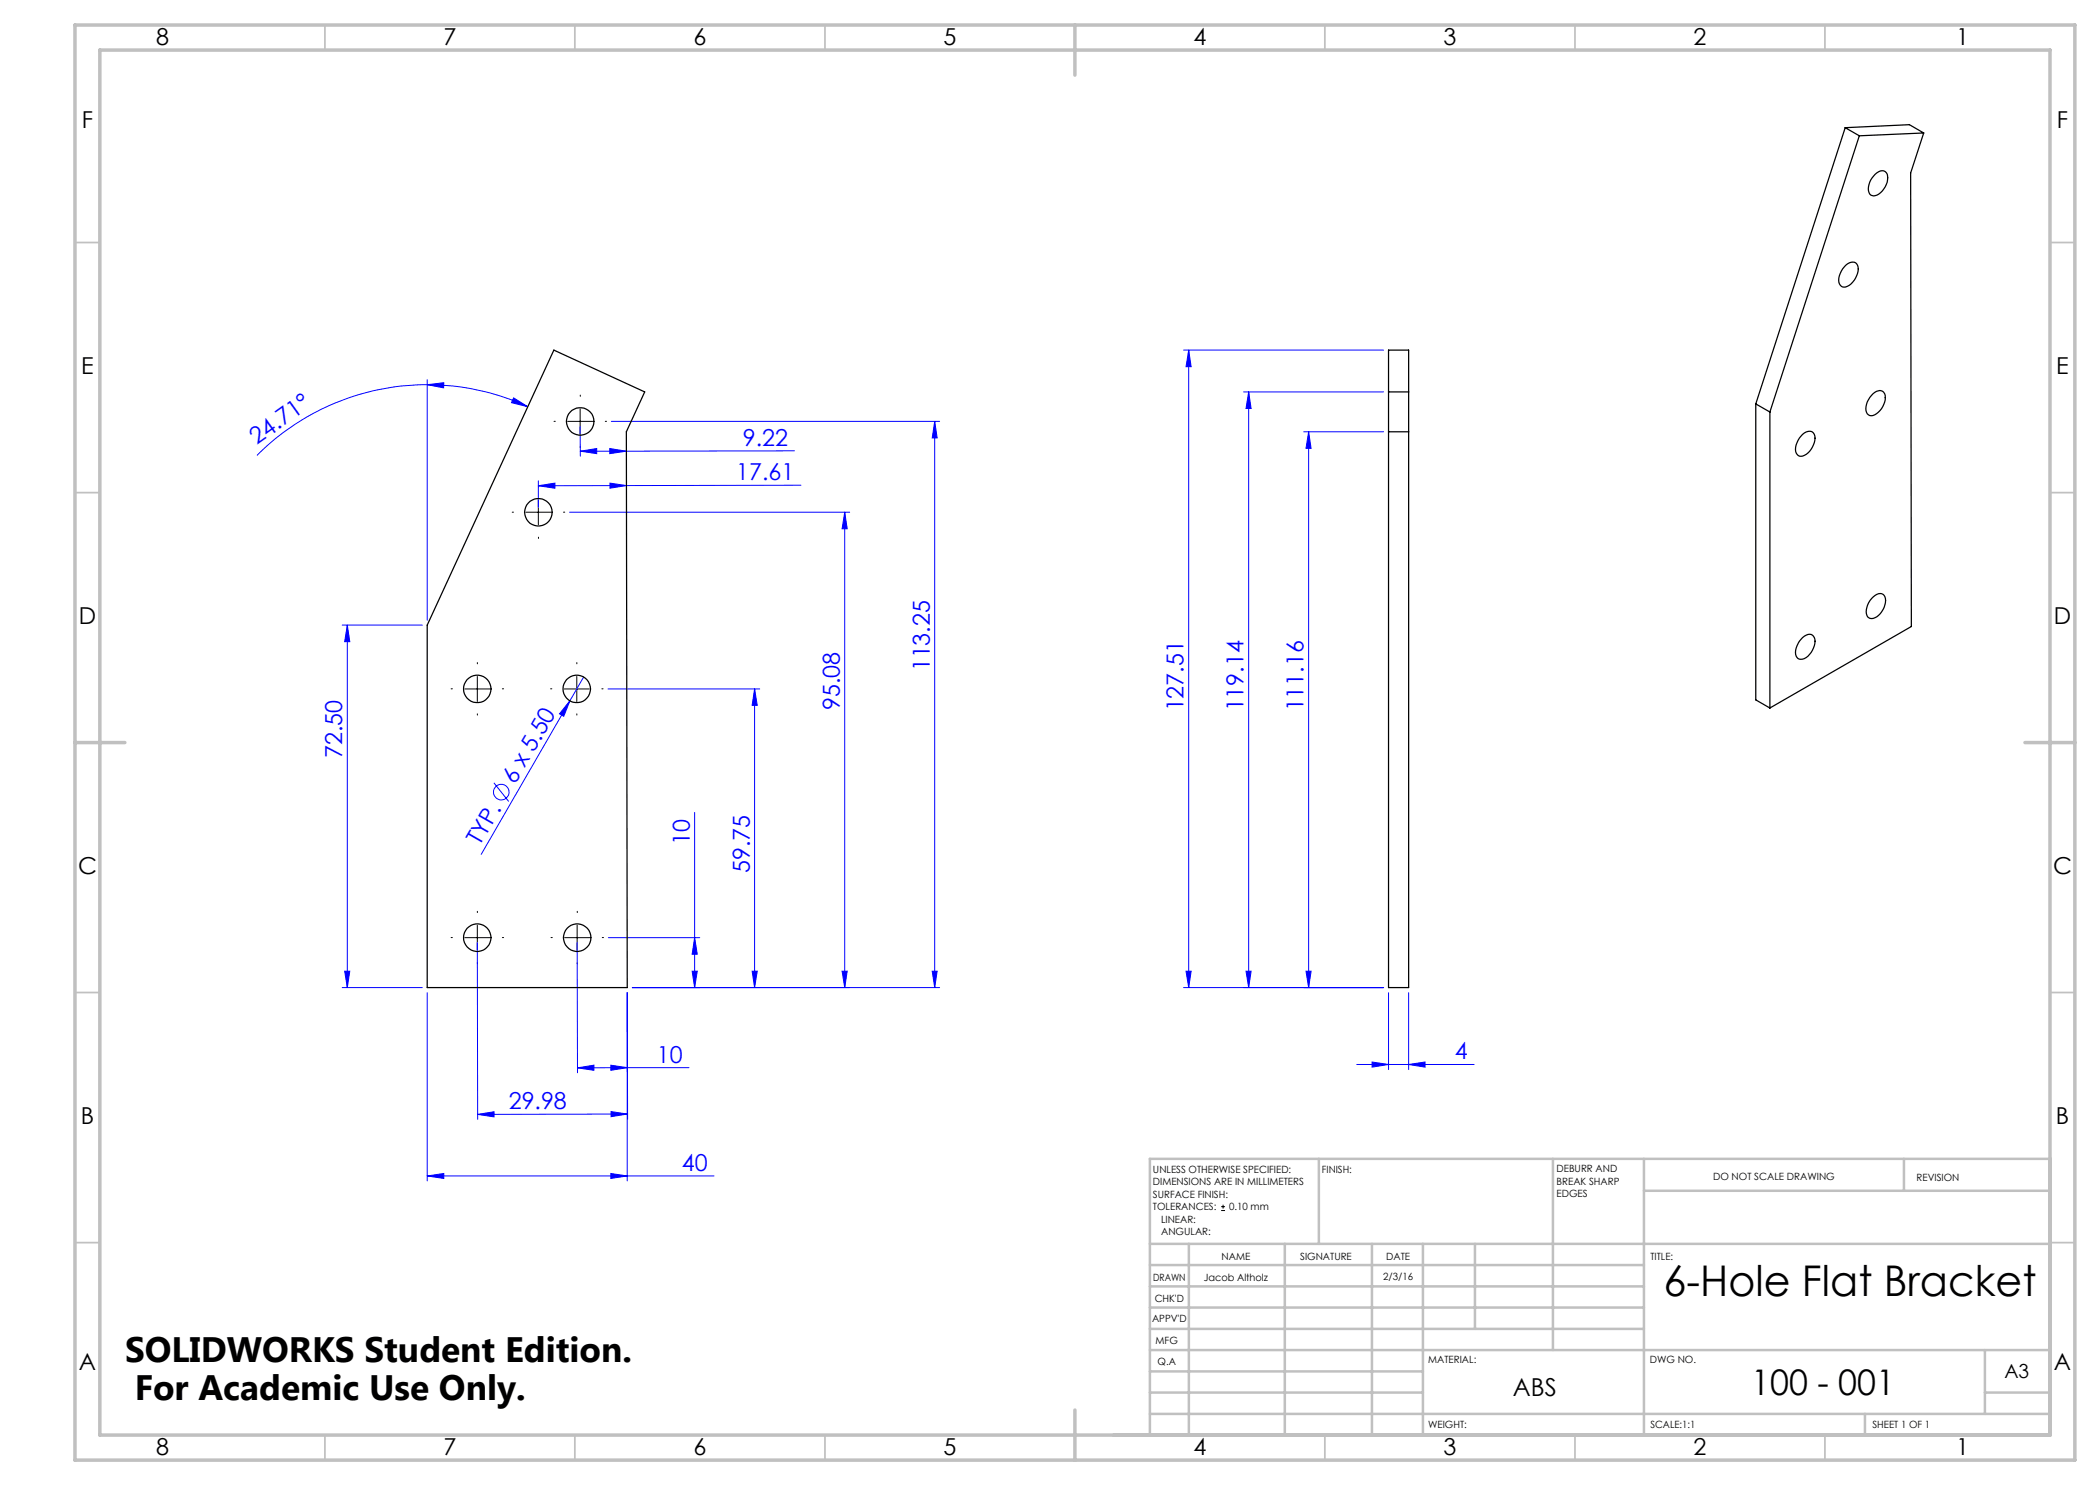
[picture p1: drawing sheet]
<svg xmlns="http://www.w3.org/2000/svg" width="420mm" height="297mm" viewBox="0 0 420 297" stroke-linecap="round" stroke-linejoin="round" font-family="sans-serif">
<g fill="none" stroke="#00f" stroke-width=".2">
<path d="M85.4 75.9v48.1M85.4 76.9l3.4-.4-.1 1.1zM85.4 76.9a48.5 48.5 0 0 1 20.2 4.4M85.4 76.9a48 48 0 0 0-34 14.2M102.7 79.6l2.9 1.7-3.3-.8zM236.7 70h40M237.7 70l.5 3.3h-1zM237.7 70v127.5M248.7 78.4h28M249.7 78.4l.5 3.3h-1zM249.7 78.4v119.1M107.7 96.2v5.3"/>
<path d="M107.7 97.2l3.3-.6v1zM116 85.3l.1 5.9M116.1 90.2h9.2M116.1 90.2l3.2-.5v1zM122 89.7l3.3 .5-3.3 .5zM122 96.6l3.3 .5-3.3 .5zM122.3 84.3h65.6M125.3 97.1l-17.6 .1M158.9 90.2h-33.6M160.2 97l-34.9 .1M186.9 84.3l.5 3.3h-1zM186.9 84.3v113.2"/>
<path d="M260.7 86.4h16M261.7 86.4l.5 3.3h-1zM261.7 86.4v111.1M113.9 102.4h56M168.9 102.4l.5 3.4h-1zM168.9 102.4v95.1M68.4 125h16.1M69.5 125l.5 3.3h-1.1zM69.5 125v72.5M116.7 135.4l-20.5 35.5M121.6 137.8h30.3M150.9 137.8l.5 3.3h-1z"/>
<path d="M150.9 137.8v59.7M98.8 156.6l2.9 3.7M114 140.2l-1.3 3.1-.8-.5zM138.9 162.5v35M68.4 197.5h16.1M68.9 194.2h1.1l-.5 3.3zM85.4 198.5v37.7M95.5 188.5v35.4M115.4 188.5l.1 26.1M121.7 187.5h18.2M125.4 198.5v37.7M125.4 198.5l.1 25.3"/>
<path d="M125.4 198.5l.1 16.1M126.5 197.5h61.4M138.4 194.2h1.1l-.6 3.3zM138.9 187.5l.6 3.3h-1.1zM150.4 194.2h1l-.5 3.3zM168.4 194.2h1l-.5 3.3zM186.4 194.2h1l-.5 3.3zM236.7 197.5h40M237.2 194.2h1l-.5 3.3zM249.2 194.2h1l-.5 3.3zM261.2 194.2h1l-.5 3.3zM277.7 198.5v15.4"/>
<path d="M281.7 198.5v15.4M115.5 213.6l3.3-.6v1.1zM122.2 213l3.3 .5-3.3 .6zM137.8 213.5l-22.3 .1M271.4 212.9h23.4M274.4 212.4l3.3 .5-3.3 .5zM281.7 212.9l3.3-.5v1zM85.4 235.2l3.4-.5v1zM85.4 235.2h57.4M95.5 222.9l3.3-.5v1zM122.2 234.7l3.2 .5-3.2 .5zM122.2 222.3l3.3 .5-3.3 .5z"/>
<path d="M125.5 222.8l-30 .1"/>
<circle cx="100.3" cy="158.4" r="1.56"/>
</g>
<g fill="none" stroke="#000" stroke-width=".2">
<path d="M107.7 99.9v5M113.5 84.3h5M116 81.8v5M105.2 102.4h5M93 137.8h5M95.5 135.3v5M112.9 137.8h5M115.4 135.3v5M93 187.5h5M95.5 185v5M112.9 187.5h5M115.4 185v5"/>
<path d="M244.2 242.1h.8M244.2 241.3h.8M244.6 240.9v.8"/>
</g>
<g fill="none" stroke="#000" stroke-width=".2" stroke-dasharray="15.2 1.3 1.3 1.3">
<path d="M116.1 79.3v-.3M107.7 97.4v-.2M111.1 84.3h-.3M116.1 89.3v.2M121.1 84.3h.2M102.7 102.4h-.3M107.7 107.4v.3M112.7 102.4h.2M90.5 137.8h-.3M95.5 132.8v-.3M100.5 137.8h.2M110.4 137.8h-.3"/>
<path d="M115.4 132.8v-.3M120.4 137.8h.2M95.5 142.8v.2M115.4 142.8v.2M90.5 187.5h-.3M95.5 182.5v-.2M95.5 192.5v.3M100.5 187.5h.2M110.5 187.5h-.3M115.5 182.5v-.2M115.5 192.5v.3M120.5 187.5h.2"/>
</g>
<g fill="none" stroke="#c0c0c0" stroke-width=".35">
<path d="M65 5v5M115 5v5M165 5v5M265 5v5M315 5v5M365 5v5M15 48.5h5M410 48.5h5M15 98.5h5M410 98.5h5M15 198.5h5M410 198.5h5"/>
<path d="M15 248.5h5M410 248.5h5M65 287v5M115 287v5M165 287v5M265 287v5M315 287v5M365 287v5"/>
</g>
<g fill="none" stroke="#c0c0c0" stroke-width=".5">
<path d="M263.8 231.8v17M310.6 231.8v38.2M328.8 231.8v55.2M328.8 238.2h81.2M380.8 231.8v6.4M410 231.8h-180v55.2M230 248.8h180M230 257.3h98.8M230 253h98.8M237.8 248.8v38.2M257 248.8v38.2M274.4 248.8v38.2"/>
<path d="M284.6 248.8v38.2M295 248.8v17M230 265.8h98.8M230 261.5h98.8M230 278.5h54.6M230 274.3h54.6M230 270h180M397 278.5h13M397 270v12.8M230 282.8h180M373 282.8v4.2"/>
</g>
<path d="M15 5h400v287h-400zM20 10h390v277h-390zM215 5v10M15 148.5h10M405 148.5h10M215 282v10" fill="none" stroke="#c0c0c0" stroke-width=".7"/>
<g fill="#00f">
<path d="M114 140.2l-1.3 3.1-.8-.5z"/>
<path d="M85.4 235.2l3.4-.5v1zM122.2 234.7l3.2 .5-3.2 .5zM274.4 212.4l3.3 .5-3.3 .5zM281.7 212.9l3.3-.5v1z"/>
<path d="M115.5 213.6l3.3-.6v1.1zM122.2 213l3.3 .5-3.3 .6z"/>
<path d="M122.2 222.3l3.3 .5-3.3 .5zM95.5 222.9l3.3-.5v1zM122 96.6l3.3 .5-3.3 .5zM107.7 97.2l3.3-.6v1zM122 89.7l3.3 .5-3.3 .5zM116.1 90.2l3.2-.5v1z"/>
<path d="M102.7 79.6l2.9 1.7-3.3-.8zM85.4 76.9l3.4-.4-.1 1.1z"/>
<path d="M150.4 194.2h1l-.5 3.3zM150.9 137.8l.5 3.3h-1zM168.4 194.2h1l-.5 3.3zM168.9 102.4l.5 3.4h-1z"/>
<path d="M69.5 125l.5 3.3h-1.1zM68.9 194.2h1.1l-.5 3.3zM138.9 187.5l.6 3.3h-1.1zM138.4 194.2h1.1l-.6 3.3zM186.9 84.3l.5 3.3h-1zM186.4 194.2h1l-.5 3.3zM237.7 70l.5 3.3h-1zM237.2 194.2h1l-.5 3.3zM261.7 86.4l.5 3.3h-1zM261.2 194.2h1l-.5 3.3zM249.7 78.4l.5 3.3h-1zM249.2 194.2h1l-.5 3.3z"/>
</g>
<g fill="none" stroke="#000" stroke-width=".25">
<path d="M369 25.5l2.9 1.7M369 25.5l-17.8 55.3M369 25.5l12.9-.6 2.8 1.7M371.9 27.2l-17.9 55.2M375.1 34.8l.3-.3a1.22 1.22 0 0 1 1.5-.3 1.22 1.22 0 0 1 .6 1.4 3.9 3.9 0 0 1-2.7 3.6 1.52 1.52 0 0 1-1-2.3l.4-.9zM384.7 26.6l-12.8 .6M384.7 26.6l-2.6 8 .2 90.7-28.3 16.3M369.1 53.1a1.35 1.35 0 0 1 1.4-.7 1.35 1.35 0 0 1 1.1 1 3.8 3.8 0 0 1-2.8 4 1.52 1.52 0 0 1-.9-2.3l.6-1.3zM110.8 70l18.1 8.4-3.6 8 .1 111.1h-40v-72.5zM277.7 70h4v127.5h-4zM277.7 78.4h4M374.6 78.8l.3-.3a1.22 1.22 0 0 1 1.5-.3 1.22 1.22 0 0 1 .6 1.3 3.8 3.8 0 0 1-2.7 3.6 1.52 1.52 0 0 1-1-2.2l.6-1.4z"/>
<path d="M277.7 86.4h4M351.2 80.8l2.8 1.6M351.2 80.8v59.2l2.8 1.6M354 82.4v59.2M360.5 86.9a1.35 1.35 0 0 1 1.4-.7 1.35 1.35 0 0 1 1.1 1 3.8 3.8 0 0 1-2.8 4.1 1.52 1.52 0 0 1-1-2.3l.7-1.4zM374.3 119.7l.7-.6a1.21 1.21 0 0 1 1.4-.3 1.21 1.21 0 0 1 .7 1.3 3.8 3.8 0 0 1-2.8 3.6 1.13 1.13 0 0 1-1.1-1.4l.3-1.3zM360.5 127.5l.4-.3a1.3 1.3 0 0 1 1.6-.1 1.3 1.3 0 0 1 .5 1.6 3.7 3.7 0 0 1-2.8 3.2 1.28 1.28 0 0 1-1.1-1.8l.5-1.4z"/>
<circle cx="116" cy="84.3" r="2.75"/>
<circle cx="107.7" cy="102.5" r="2.75"/>
<circle cx="95.5" cy="137.8" r="2.75"/>
<circle cx="115.4" cy="137.8" r="2.75"/>
<circle cx="95.5" cy="187.5" r="2.75"/>
<circle cx="115.4" cy="187.5" r="2.75"/>
</g>
<text font-size="8.5" x="332.7" y="259.1">6-Hole Flat Bracket</text>
<g font-size="7.1">
<text x="25" y="272.4">SOLIDWORKS Student Edition.</text>
<text x="26.9" y="280.1">For Academic Use Only.</text>
<text x="350.2" y="279">100 - 001</text>
</g>
<text font-size="4.9" x="302.6" y="279.3">ABS</text>
<g font-size="4.7">
<text x="31.2" y="9">8</text>
<text x="88.7" y="9">7</text>
<text x="138.7" y="9">6</text>
<text x="188.7" y="9">5</text>
<text x="238.7" y="9">4</text>
<text x="288.7" y="9">3</text>
<text x="338.7" y="9">2</text>
<text x="391.2" y="9">1</text>
<text x="16.4" y="25.5">F</text>
<text x="411.4" y="25.5">F</text>
<text x="16.3" y="74.8">E</text>
<text x="411.2" y="74.8">E</text>
<text x="15.8" y="124.8">D</text>
<text x="410.8" y="124.8">D</text>
<text x="15.6" y="174.8">C</text>
<text x="410.6" y="174.8">C</text>
<text x="16.2" y="224.8">B</text>
<text x="411.2" y="224.8">B</text>
<text x="15.8" y="274">A</text>
<text x="410.8" y="274">A</text>
<text x="31.2" y="291">8</text>
<text x="88.7" y="291">7</text>
<text x="138.7" y="291">6</text>
<text x="188.7" y="291">5</text>
<text x="238.7" y="291">4</text>
<text x="288.7" y="291">3</text>
<text x="338.7" y="291">2</text>
<text x="391.2" y="291">1</text>
</g>
<g font-size="4.7" fill="#00f">
<text x="51.4" y="89" transform="rotate(-36 51.4 89)">24.71°</text>
<text x="148.6" y="89.1">9.22</text>
<text x="147.3" y="96.1">17.61</text>
<text x="185.9" y="134.3" transform="rotate(-90 185.9 134.3)">113.25</text>
<text x="167.9" y="142" transform="rotate(-90 167.9 142)">95.08</text>
<text x="236.7" y="142.3" transform="rotate(-90 236.7 142.3)">127.51</text>
<text x="248.7" y="142.3" transform="rotate(-90 248.7 142.3)">119.14</text>
<text x="260.7" y="142.3" transform="rotate(-90 260.7 142.3)">111.16</text>
<text x="68.5" y="151.6" transform="rotate(-90 68.5 151.6)">72.50</text>
<text x="103" y="157" transform="rotate(-60 103 157)">6 x 5.50</text>
<text x="96" y="169.2" transform="rotate(-60 96 169.2)">TYP.</text>
<text x="137.9" y="168.9" transform="rotate(-90 137.9 168.9)">10</text>
<text x="149.9" y="174.7" transform="rotate(-90 149.9 174.7)">59.75</text>
<text x="131.4" y="212.5">10</text>
<text x="291" y="211.9">4</text>
<text x="101.7" y="221.8">29.98</text>
<text x="136.4" y="234.2">40</text>
</g>
<text font-size="3.9" x="400.9" y="275.5">A3</text>
<g font-size="2">
<text x="230.6" y="234.6">UNLESS OTHERWISE SPECIFIED:</text>
<text x="230.6" y="237.1">DIMENSIONS ARE IN MILLIMETERS</text>
<text x="230.6" y="239.6">SURFACE FINISH:</text>
<text x="264.4" y="234.6">FINISH:</text>
<text x="311.3" y="234.5">DEBURR AND</text>
<text x="311.3" y="237">BREAK SHARP</text>
<text x="311.3" y="239.5">EDGES</text>
<text x="342.6" y="236">DO NOT SCALE DRAWING</text>
<text x="383.3" y="236.2">REVISION</text>
<text x="230.6" y="242.1">TOLERANCES:</text>
<text x="232.2" y="244.6">LINEAR:</text>
<text x="245.8" y="242.1">0.10 mm</text>
<text x="232.2" y="247.1">ANGULAR:</text>
<text x="244.3" y="252">NAME</text>
<text x="260" y="251.9">SIGNATURE</text>
<text x="277.2" y="251.9">DATE</text>
<text x="330.1" y="251.9">TITLE:</text>
<text x="230.6" y="256.1">DRAWN</text>
<text x="240.7" y="256.1">Jacob Altholz</text>
<text x="276.6" y="255.9">2/3/16</text>
<text x="230.9" y="260.3">CHK'D</text>
<text x="230.4" y="264.4">APPV'D</text>
<text x="231.1" y="268.8">MFG</text>
<text x="231.5" y="273">Q.A</text>
<text x="285.6" y="272.5">MATERIAL:</text>
<text x="330" y="272.5">DWG NO.</text>
<text x="285.6" y="285.5">WEIGHT:</text>
<text x="330.1" y="285.6">SCALE:1:1</text>
<text x="374.5" y="285.6">SHEET 1 OF 1</text>
</g>
</svg>
